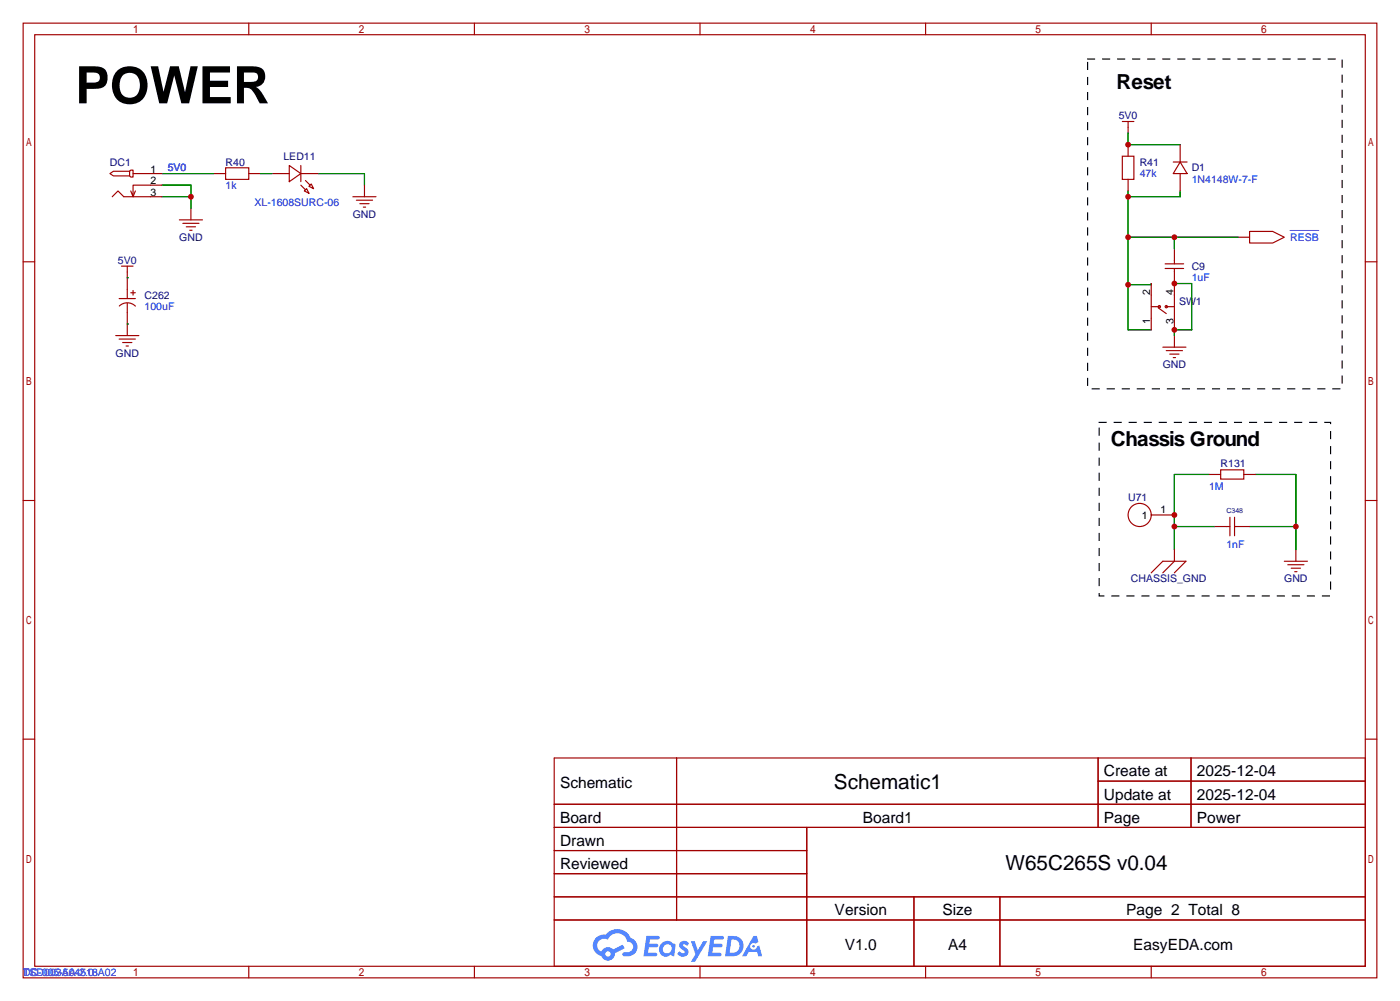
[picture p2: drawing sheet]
<svg xmlns="http://www.w3.org/2000/svg" width="307mm" height="220mm" viewBox="0 0 307 220" stroke-linecap="round" stroke-linejoin="round" font-family="sans-serif">
<g fill="none" stroke="#a10000" stroke-width=".25">
<path d="M5.1 5.1h297.2v209.5h-297.2zM7.6 7.6h292.1v204.5h-292.1zM54.6 5.1v2.5M104.1 5.1v2.5M153.7 5.1v2.5M203.2 5.1v2.5M252.7 5.1v2.5M5.1 57.5h2.5M299.7 57.5h2.6M5.1 109.9h2.5M299.7 109.9h2.6M5.1 162.2h2.5"/>
<path d="M121.7 166.4h178v45.7h-178zM121.7 176.5h178M148.5 166.4v35.5M241.1 166.4v15.2M241.1 171.4h58.6M261.5 166.4v15.2M299.7 162.2h2.6M121.7 181.6h178M121.7 186.7h55.4M121.7 196.8h178M121.7 191.8h55.4M177.1 181.6v30.5"/>
<path d="M200.6 196.8v15.3M219.5 196.8v15.3M54.6 212.1v2.5M104.1 212.1v2.5M121.7 201.9h178M153.7 212.1v2.5M203.2 212.1v2.5M252.7 212.1v2.5"/>
</g>
<g fill="#5487ff">
<path d="M149.4 206.8a1.3 1.3 0 0 1 1.8 .3l-.4 .6a.54 .54 0 0 0-.9-.3l.2 .3a1.28 1.28 0 0 1 .7 2 1.53 1.53 0 0 1-2.1-.3l.5-.6 .8 .4a.31 .31 0 0 0 .3-.2 .31 .31 0 0 0-.3-.4 1.12 1.12 0 0 1-.6-1.8z"/>
<path d="M151.7 206.6h.8l.7 2 1.2-2h.9l-2.7 4.5h-.9l1-1.6z"/>
<path d="M141.9 205.4h2.3a.46 .46 0 0 1 .5 .1 .46 .46 0 0 1 .1 .5l-.4 .2h-1.7l-.2 .9h1.7a.4 .4 0 0 1 .3 .5 .4 .4 0 0 1-.4 .3h-1.7l-.1 1.2h1.3a.46 .46 0 0 1 .5 .1 .46 .46 0 0 1 .1 .5l-.3 .2h-2.6z"/>
<path d="M156 205.4h2.3a.47 .47 0 0 1 .5 .1 .47 .47 0 0 1 .1 .5l-.4 .2h-1.7l-.1 .9h1.6a.4 .4 0 0 1 .3 .5 .4 .4 0 0 1-.4 .3h-1.7l-.1 1.2h1.3a.46 .46 0 0 1 .5 .1 .46 .46 0 0 1 .2 .5l-.4 .2h-2.6z"/>
<path d="M165.4 205.4h.7l.4 1.4-.6 .3a.75 .75 0 0 0-1.2 .3 .75 .75 0 0 0 .5 1.1 .75 .75 0 0 0 1-.7l.5-.3 .6 2.4h-.8l-.3-1h-1.8l-.6 1h-.9z"/>
<path d="M159.8 205.4l-.6 4.5h1.4a2.27 2.27 0 0 0 2.6-2.3 2.27 2.27 0 0 0-2.7-2.2zM160.6 206.2a1.5 1.5 0 0 1 1.8 1.5 1.5 1.5 0 0 1-2 1.4h-.2z"/>
<path d="M145.2 207.1a1.6 1.6 0 0 0-.3 2.2 1.6 1.6 0 0 0 2.3 .2l.8 .4 .3-2.5-.2-.2-.4-.1a1.58 1.58 0 0 0-2.5 0zM145.8 207.6a.98 .98 0 0 1 1.6 .4 .98 .98 0 0 1-1 1.3 .94 .94 0 0 1-.9-.7 .94 .94 0 0 1 .3-1z"/>
<path d="M130.9 205.8a2.37 2.37 0 0 0 1.1 4 1.54 1.54 0 0 0 1.8 1 1.54 1.54 0 0 0 1.2-1.6l2.2-1.1-.5-.7-2.1 1a1.57 1.57 0 0 0-2.6 .5 1.5 1.5 0 0 1-.7-2.1 1.5 1.5 0 0 1 2.2-.5 2.23 2.23 0 0 1 2.2-1.5 2.23 2.23 0 0 1 2 1.9 1.16 1.16 0 0 1 1.3 1.1 1.16 1.16 0 0 1-1.1 1.2h-.7a.47 .47 0 0 0-.6 .4 .47 .47 0 0 0 .5 .5 2.17 2.17 0 0 0 2.5-.9 2.17 2.17 0 0 0-.4-2.7l-.8-.4a3.2 3.2 0 0 0-5.4-.8l-1.1 .1zM132.9 209.4a.6 .6 0 0 1 1.2 0 .6 .6 0 0 1-1.2 0z"/>
<circle cx="165.4" cy="207.7" r=".28"/>
</g>
<g fill="none" stroke="#a10000" stroke-width=".25">
<path d="M24.1 38.1l.8-.5h3.5v1h-3.5zM28.4 37.6l.3-.3h.5v1.6h-.5l-.3-.3M29.2 38.1h6.4M47 38.1h2.5M49.5 36.8h5.1v2.6h-5.1zM54.6 38.1h2.5M59.7 38.1h3.8M63.5 36.3l2.5 1.8-2.5 1.8zM66 38.1h3.8M66 36.3v3.6M67.1 39.6l1 1M246.4 34.3h2.5v5.1h-2.5z"/>
<path d="M246.4 26.7h2.5M247.6 26.7v2.5M247.6 31.8v2.5M247.6 39.4v2.5M257.6 35.6h3M259.1 35.6l1.5 2.5h-3zM259.1 31.8v3.8M259.1 38.1v3.8M24.6 43.2l1.3-1.3 1.3 1.3h8.4M26.7 58.4h2.5M27.9 58.4v7.1M29.7 41.9l-.5 1.3"/>
<path d="M35.6 40.6h-6.4v2.6l-.5-1.3M39.4 48.3h5M40.1 49h3.6M40.9 49.8h2M41.7 50.5h.5M41.9 45.7v2.6M66 40.6l1.1 1.1M66.8 41.9l.5-.5 .5 1zM68.3 40.4l.5 1-1-.5zM77.5 43.2h5M78.2 43.9h3.6M79 44.7h2"/>
<path d="M79.8 45.5h.5M80 40.6v2.6M255.8 58.9h4M255.8 57.9h4M257.8 54.6v3.3M257.8 58.9v13.5M271.8 52.1h2.5M274.3 50.8h5.1l2.5 1.3-2.5 1.2h-5.1zM25.4 73.7h5.1M26.2 65.5h3.5M26.2 74.4h3.5M26.2 67.2a2.54 2.54 0 0 1 3.5 0"/>
<path d="M26.9 75.2h2.1M27.7 75.9h.5M27.9 66.5v7.2M28.7 64.3h1M29.2 63.8v1M252.7 62.2v10.2M252.7 67.3h1.8M254.3 67.6l1.7 1.2M255.3 76.2h5M256 77h3.6M256 67.3h1.8M256.8 77.7h2"/>
<path d="M257.6 78.5h.5M257.8 73.7v2.5M252.7 113h5.1M265.4 104.1h2.6M266.7 115.6h3.3M268 103.1h5v2.1h-5zM270 113.5v4.1M271 113.5v4.1M271 115.6h3.3M273 104.1h2.6M252.7 125.7l2.6-2.5h5l-2.5 2.5M257.8 120.6v2.6l-2.5 2.5"/>
<path d="M281.9 123.2h5.1M282.7 124h3.6M283.5 124.7h2M284.2 125.5h.5M284.5 120.6v2.6"/>
<circle cx="254.5" cy="67.3" r=".25"/>
<circle cx="256" cy="67.3" r=".25"/>
<circle cx="250.2" cy="113" r="2.54"/>
</g>
<g fill="none" stroke="#008700" stroke-width=".25">
<path d="M35.6 38.1h11.4M57.1 38.1h2.6M69.8 38.1h10.2v2.5M247.6 29.2v2.6h11.5M35.6 43.2h6.3M35.6 40.6h6.3v5.1M247.6 52.1h24.2M247.6 41.9v30.5h5.1M257.8 52.1v2.5M259.1 41.9v1.3h-11.5M27.9 61h.1M27.9 71.1h.1"/>
<path d="M252.7 62.2v.3h-5.1M257.8 62.2h3.8v10.2h-3.8v1.3M257.8 115.6h8.9M265.4 104.1h-7.6v16.5M274.3 115.6h10.2M275.6 104.1h8.9v16.5"/>
</g>
<path d="M283.2 50.6h6.3" fill="none" stroke="#00f" stroke-width=".22"/>
<path d="M238.8 13h55.8v72.3h-55.8zM241.3 92.7h50.8v38.1h-50.8z" fill="none" stroke="#000" stroke-width=".25" stroke-dasharray="1.5 1.8"/>
<g fill="#c00">
<circle cx="41.9" cy="43.2" r=".63"/>
<circle cx="257.8" cy="52.1" r=".63"/>
<circle cx="247.7" cy="52.1" r=".63"/>
<circle cx="247.7" cy="43.2" r=".63"/>
<circle cx="247.7" cy="62.5" r=".63"/>
<circle cx="247.7" cy="31.7" r=".63"/>
<circle cx="257.8" cy="113" r=".63"/>
<circle cx="257.8" cy="115.6" r=".63"/>
<circle cx="284.5" cy="115.6" r=".63"/>
<circle cx="257.8" cy="62.2" r=".63"/>
<circle cx="257.8" cy="72.4" r=".63"/>
</g>
<text font-size="11.3" x="16.5" y="22.7">POWER</text>
<g font-size="4.5">
<text x="245.1" y="19.5">Reset</text>
<text x="243.8" y="98">Chassis Ground</text>
<text x="183.1" y="173.3">Schematic1</text>
<text x="220.8" y="191">W65C265S v0.04</text>
</g>
<g font-size="3.4">
<text x="122.9" y="173">Schematic</text>
<text x="242.3" y="170.4">Create at</text>
<text x="262.7" y="170.4">2025-12-04</text>
<text x="242.3" y="175.5">Update at</text>
<text x="262.7" y="175.5">2025-12-04</text>
<text x="122.9" y="180.6">Board</text>
<text x="122.9" y="185.7">Drawn</text>
<text x="189.4" y="180.6">Board1</text>
<text x="242.3" y="180.6">Page</text>
<text x="262.7" y="180.6">Power</text>
<text x="122.9" y="190.8">Reviewed</text>
<text x="183.2" y="200.9">Version</text>
<text x="206.9" y="200.9">Size</text>
<text x="247.3" y="200.9">Page 2 Total 8</text>
<text x="185.5" y="208.5">V1.0</text>
<text x="208.1" y="208.5">A4</text>
<text x="248.8" y="208.5">EasyEDA.com</text>
</g>
<g font-size="2.3" fill="#000080">
<text x="245.6" y="26.2">5V0</text>
<text x="62.2" y="35.1">LED11</text>
<text x="24.1" y="36.4">DC1</text>
<text x="49.5" y="36.4">R40</text>
<text x="250.2" y="36.4">R41</text>
<text x="261.6" y="37.6">D1</text>
<text x="77.4" y="47.8">GND</text>
<text x="39.3" y="52.9">GND</text>
<text x="25.9" y="58">5V0</text>
<text x="261.6" y="59.2">C9</text>
<text x="31.7" y="65.6">C262</text>
<text x="258.8" y="66.8">SW1</text>
<text x="25.4" y="78.3">GND</text>
<text x="255.2" y="80.8">GND</text>
<text x="268" y="102.4">R131</text>
<text x="247.6" y="110">U71</text>
<text x="248.3" y="127.8">CHASSIS_GND</text>
<text x="281.9" y="127.8">GND</text>
</g>
<g font-size="2.3">
<text x="33" y="37.9">1</text>
<text x="33" y="40.4">2</text>
<text x="33" y="43">3</text>
<text x="252.5" y="64.8" transform="rotate(-90 252.5 64.8)">2</text>
<text x="257.6" y="64.8" transform="rotate(-90 257.6 64.8)">4</text>
<text x="252.5" y="71.1" transform="rotate(-90 252.5 71.1)">1</text>
<text x="257.6" y="71.1" transform="rotate(-90 257.6 71.1)">3</text>
<text x="250.7" y="113.8">1</text>
<text x="254.8" y="112.6">1</text>
</g>
<g font-size="2.3" fill="#00f">
<text x="36.8" y="37.6">5V0</text>
<text x="49.5" y="41.4">1k</text>
<text x="250.2" y="38.9">47k</text>
<text x="261.6" y="40.2">1N4148W-7-F</text>
<text x="55.9" y="45.3">XL-1608SURC-06</text>
<text x="283.2" y="52.9">RESB</text>
<text x="261.6" y="61.8">1uF</text>
<text x="31.7" y="68.1">100uF</text>
<text x="265.4" y="107.5">1M</text>
<text x="269.2" y="120.2">1nF</text>
<text x="5.1" y="214.2">DC-005-5A-2.0</text>
<text x="5.1" y="214.2">TSD003A04518A02</text>
</g>
<text font-size="1.5" fill="#000080" x="269.2" y="112.7">C348</text>
</svg>
